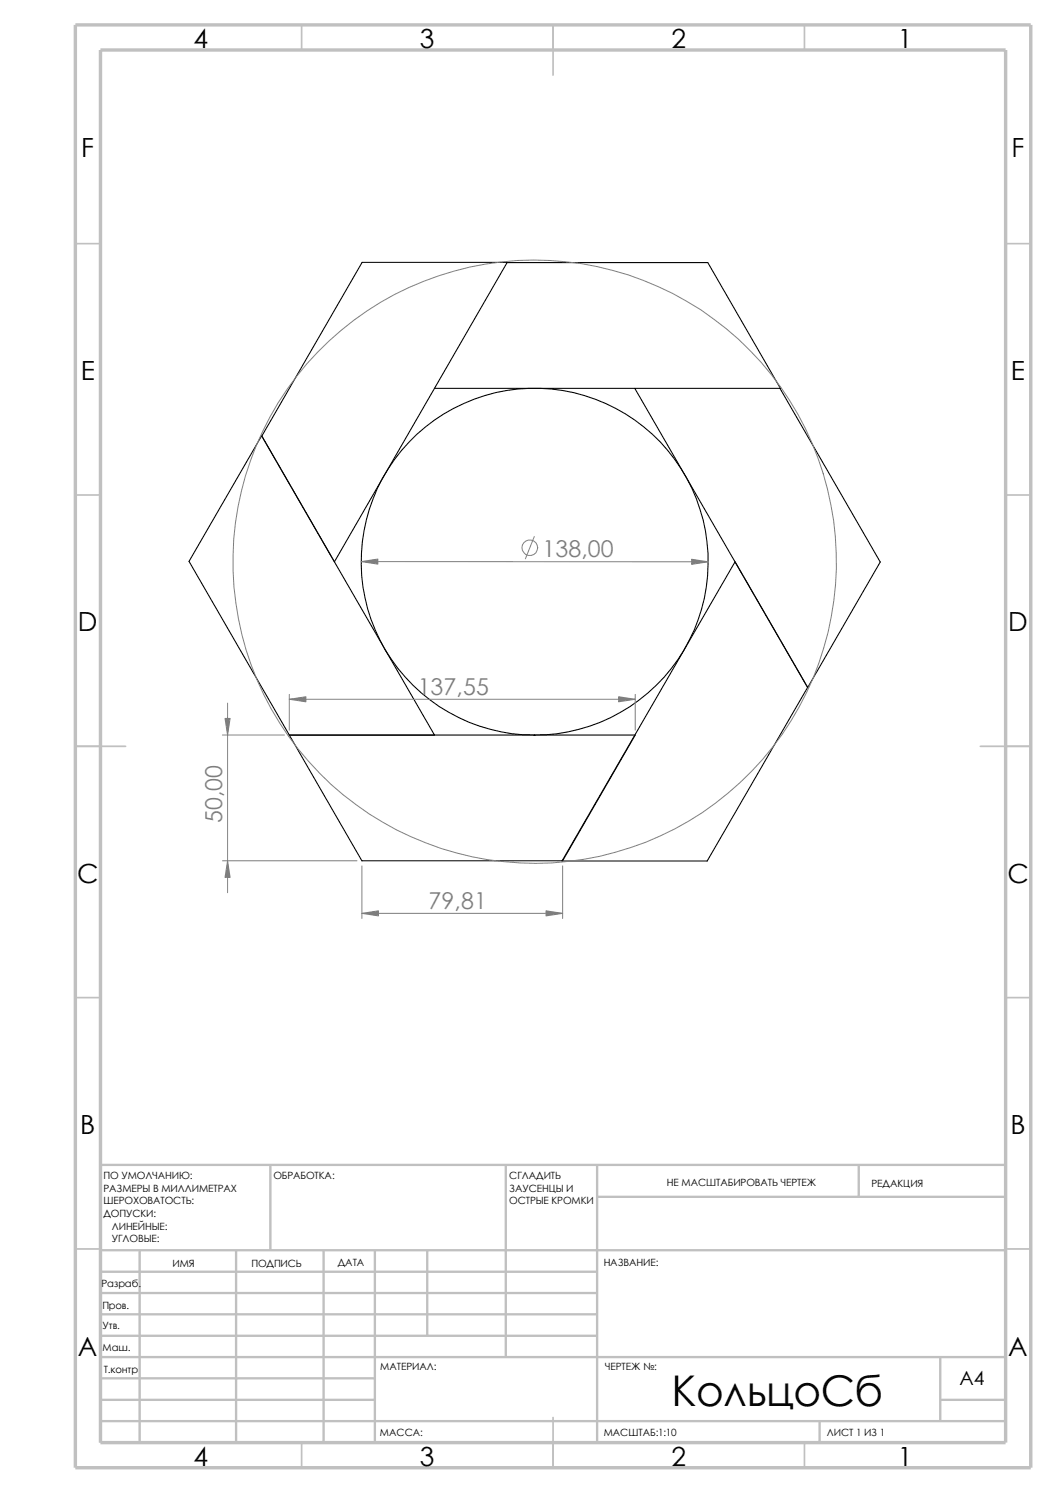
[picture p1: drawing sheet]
<svg xmlns="http://www.w3.org/2000/svg" width="210mm" height="297mm" viewBox="0 0 210 297" stroke-linecap="round" stroke-linejoin="round" font-family="sans-serif">
<g fill="none" stroke="#c0c0c0" stroke-width=".34">
<path d="M60 5v4.9M110 5v9.9M160 5v4.9M15 48.5h5M200 48.5h5M15 98.5h5M200 98.5h5M15 148.5h10M194.9 148.5h10.1M15 198.5h5M200 198.5h5M15 248.5h5"/>
<path d="M200 248.5h5M60 287v5M110 282v10M160 287v5"/>
</g>
<g fill="none" stroke="#c0c0c0" stroke-width=".47">
<path d="M53.8 231.7v17M100.6 231.7v38.3M118.7 231.7v55.3M118.7 238.1h81.3M170.8 231.7v6.4M200 231.7h-180v55.3M20 248.7h180M20 257.2h98.7M20 253h98.7M27.8 248.7v38.3M46.9 248.7v38.3M64.3 248.7v38.3"/>
<path d="M74.5 248.7v38.3M85 248.7v17M20 265.7h98.7M20 261.5h98.7M20 278.5h54.5M20 274.2h54.5M20 270h180M187 278.5h13M187 270v12.7M20 282.7h180M163 282.7v4.3"/>
</g>
<path d="M15 5h190v287h-190zM20 9.9h180v277.1h-180z" fill="none" stroke="#c0c0c0" stroke-width=".68" stroke-linecap="butt"/>
<g fill="none" stroke="#000" stroke-width=".21">
<path d="M100.8 52.2h-28.8l-34.4 59.5 34.4 59.5h39.9l14.4-25h-68.8M100.8 52.2h40l14.4 25.1h-68.8M100.8 52.2l-14.4 25.1M86.4 77.3l-19.9 34.5-14.4-25.1M126.2 77.3l34.4 59.5 14.4-25-19.9-34.5M52 86.7l34.4 59.5M146.2 111.8l-34.4 59.5h28.8l20-34.6"/>
<circle cx="106.3" cy="111.7" r="34.5"/>
</g>
<g fill="none" stroke="#808080" stroke-width=".2">
<path d="M71.8 111.7l69 .1M106.3 106.7l-1.8 4.5M45.3 139.9v37.7M57.5 139.1h68.8M57.5 138.1v7.1M126.3 138.1v7.1M44.2 146.2h12.4M44.2 171.2h26.8M72 172.3v10.4M111.9 172.3v10.4M72 181.7h39.9"/>
<circle cx="105.4" cy="109" r="1.57"/>
<circle cx="106.3" cy="111.7" r="60"/>
</g>
<g fill="#808080" stroke="#808080" stroke-width=".2">
<path d="M44.7 142.9h1.1l-.5 3.3z"/>
<path d="M45.3 171.2l.5 3.3h-1.1z"/>
<path d="M137.5 111.3l3.3 .5-3.3 .5z"/>
<path d="M71.8 111.7l3.3-.5v1z"/>
<path d="M57.5 139.1l3.3-.5v1z"/>
<path d="M123 138.6l3.3 .5-3.3 .5z"/>
<path d="M72 181.7l3.3-.5v1z"/>
<path d="M108.6 181.2l3.3 .5-3.3 .5z"/>
</g>
<text font-size="8.4" x="133.6" y="279.7">КольцоСб</text>
<g font-size="5.2">
<text x="38.5" y="9.6">4</text>
<text x="83.5" y="9.6">3</text>
<text x="133.5" y="9.6">2</text>
<text x="178.5" y="9.6">1</text>
<text x="16.2" y="31.3">F</text>
<text x="201.2" y="31.3">F</text>
<text x="16" y="75.6">E</text>
<text x="201" y="75.6">E</text>
<text x="15.5" y="125.6">D</text>
<text x="200.5" y="125.6">D</text>
<text x="15.3" y="175.6">C</text>
<text x="200.3" y="175.6">C</text>
<text x="16" y="225.6">B</text>
<text x="201" y="225.6">B</text>
<text x="15.5" y="269.8">A</text>
<text x="200.5" y="269.8">A</text>
<text x="38.5" y="291.6">4</text>
<text x="83.5" y="291.6">3</text>
<text x="133.5" y="291.6">2</text>
<text x="178.5" y="291.6">1</text>
</g>
<g font-size="4.6" fill="#808080">
<text x="107.9" y="110.7">138,00</text>
<text x="83.1" y="138.2">137,55</text>
<text x="44.2" y="163.7" transform="rotate(-90 44.2 163.7)">50,00</text>
<text x="85.2" y="180.8">79,81</text>
</g>
<text font-size="3.9" x="190.8" y="275.5">A4</text>
<g font-size="2">
<text x="20.6" y="234.6">ПО УМОЛЧАНИЮ:</text>
<text x="20.6" y="237.1">РАЗМЕРЫ В МИЛЛИМЕТРАХ</text>
<text x="20.6" y="239.6">ШЕРОХОВАТОСТЬ:</text>
<text x="54.4" y="234.6">ОБРАБОТКА:</text>
<text x="101.3" y="239.5">ОСТРЫЕ КРОМКИ</text>
<text x="101.3" y="237">ЗАУСЕНЦЫ И</text>
<text x="101.3" y="234.5">СГЛАДИТЬ</text>
<text x="132.6" y="236">НЕ МАСШТАБИРОВАТЬ ЧЕРТЕЖ</text>
<text x="173.3" y="236.2">РЕДАКЦИЯ</text>
<text x="20.6" y="242.1">ДОПУСКИ:</text>
<text x="22.2" y="244.6">ЛИНЕЙНЫЕ:</text>
<text x="22.2" y="247.1">УГЛОВЫЕ:</text>
<text x="50" y="252">ПОДПИСЬ</text>
<text x="67.2" y="251.9">ДАТА</text>
<text x="120.1" y="251.9">НАЗВАНИЕ:</text>
<text x="20.2" y="256.1">Разраб.</text>
<text x="34.3" y="252">ИМЯ</text>
<text x="20.4" y="260.4">Пров.</text>
<text x="20.4" y="264.5">Утв.</text>
<text x="20.4" y="268.8">Маш.</text>
<text x="20.6" y="273.2">Т.контр</text>
<text x="75.6" y="272.5">МАТЕРИАЛ:</text>
<text x="120.4" y="272.5">ЧЕРТЕЖ №:</text>
<text x="75.6" y="285.6">МАССА:</text>
<text x="120.1" y="285.6">МАСШТАБ:1:10</text>
<text x="164.4" y="285.6">ЛИСТ 1 ИЗ 1</text>
</g>
</svg>
